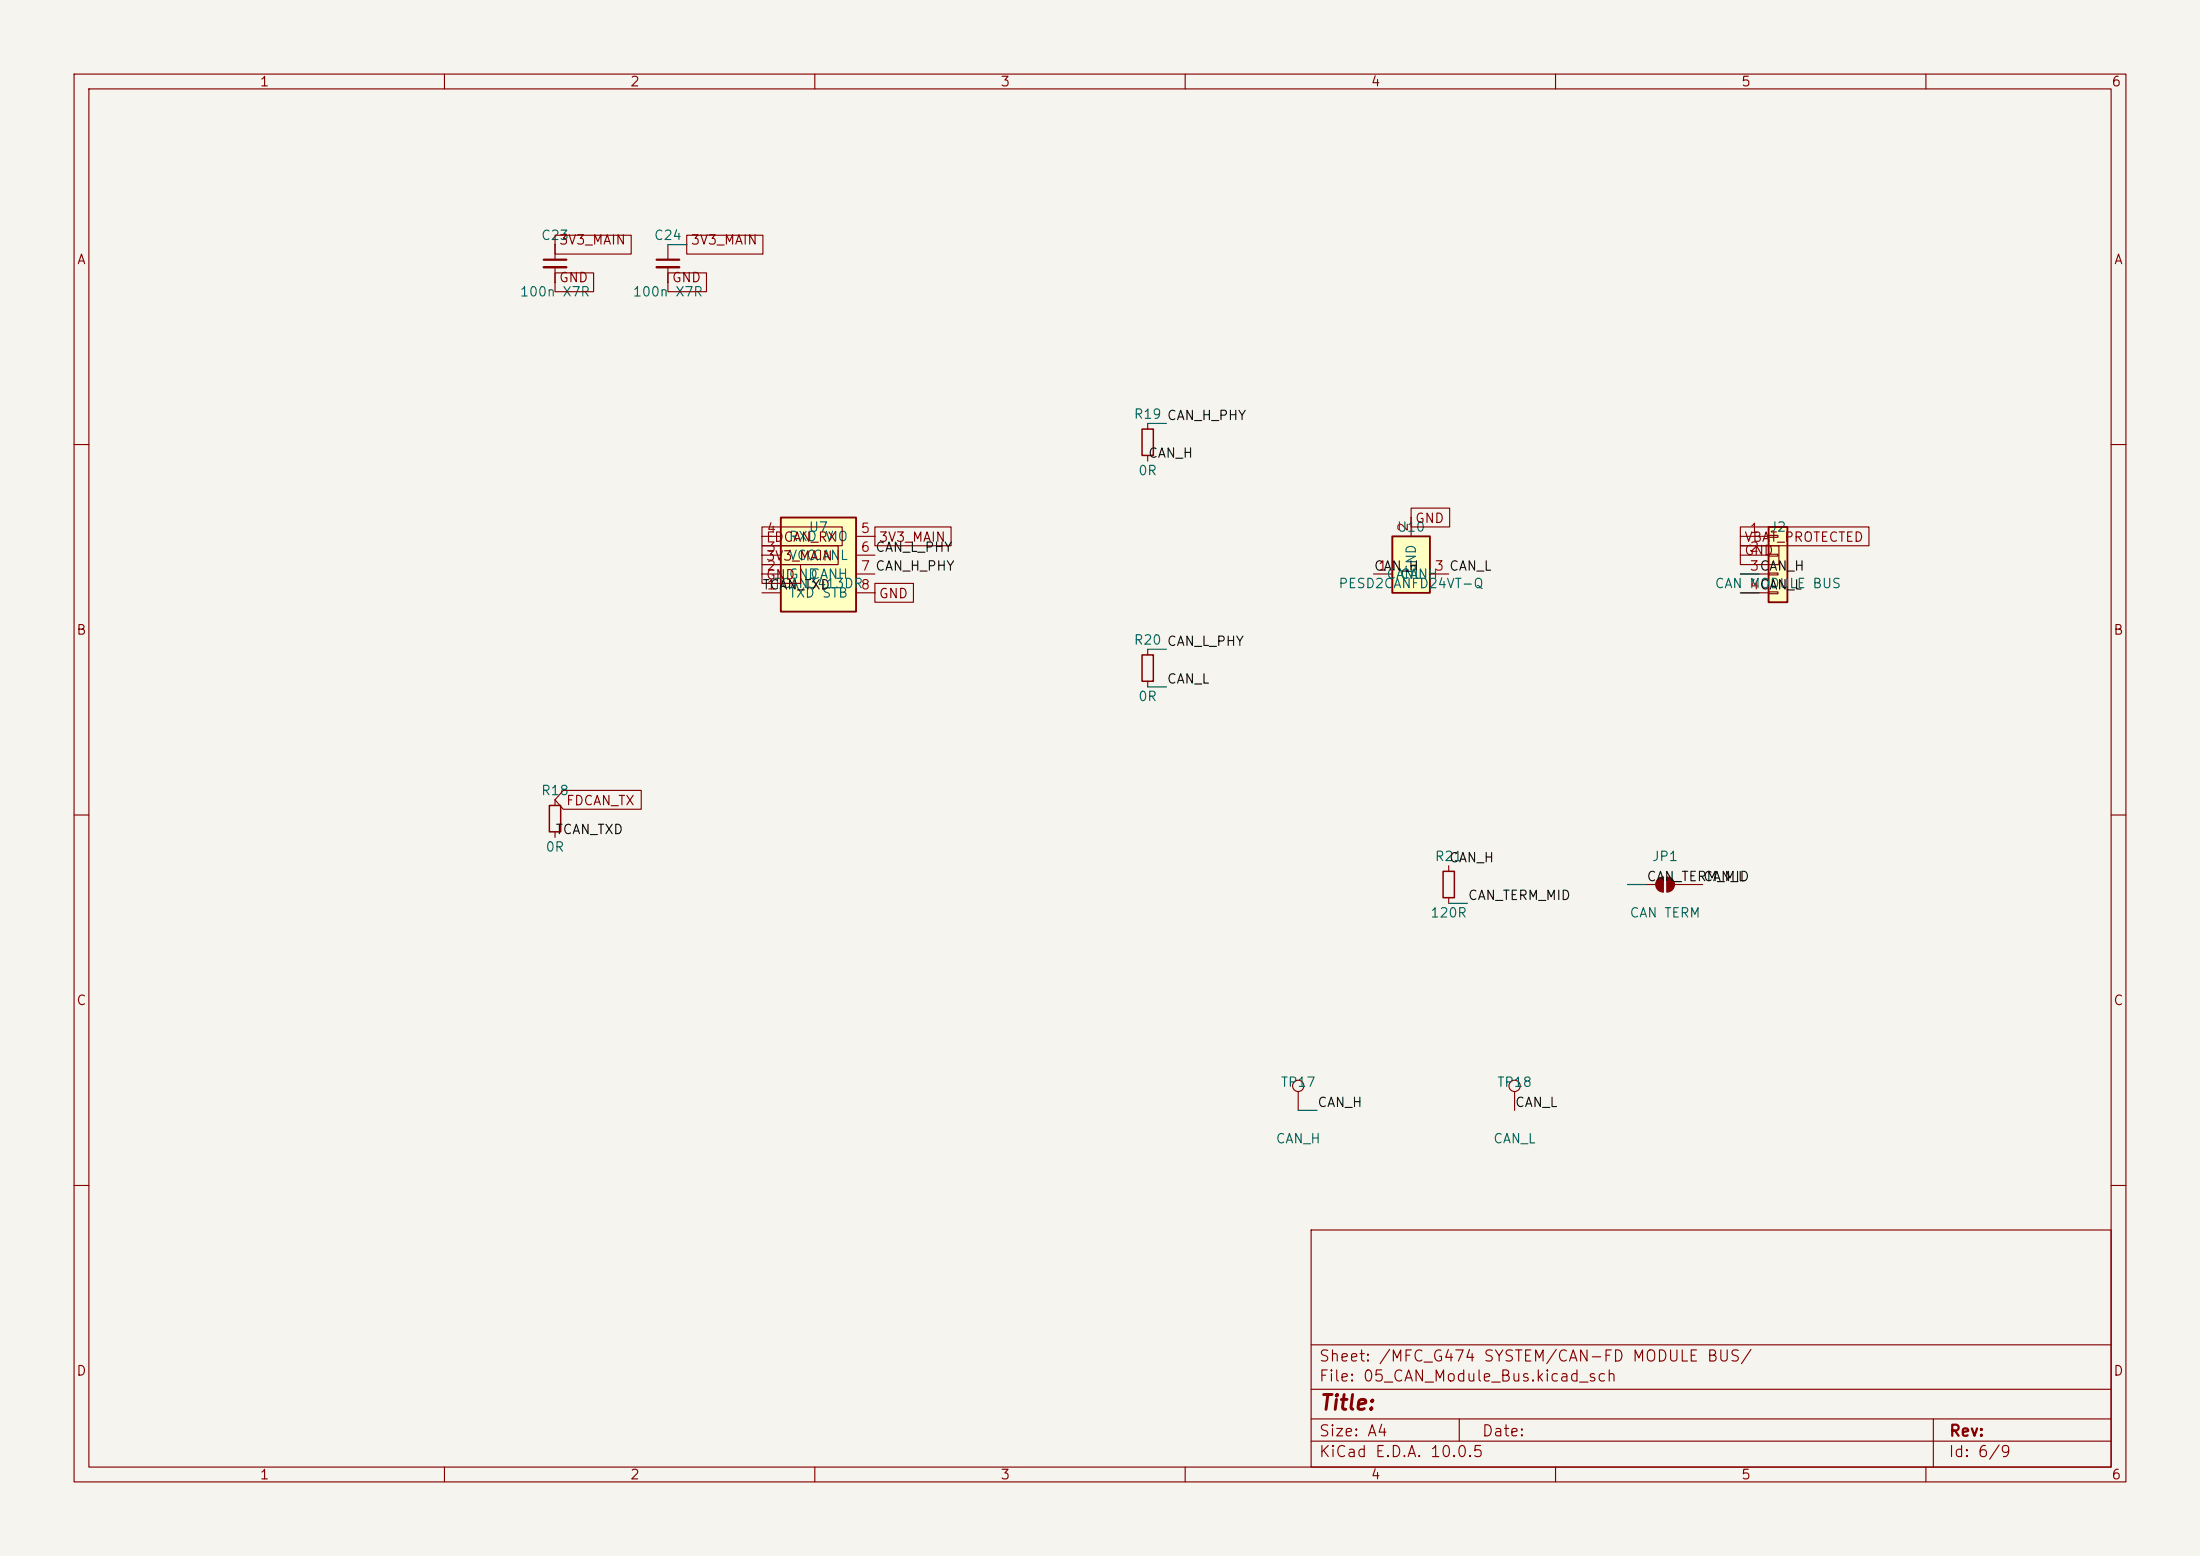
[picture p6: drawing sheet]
<svg xmlns="http://www.w3.org/2000/svg" width="297mm" height="210mm" viewBox="0 0 297 210" stroke-linecap="round" stroke-linejoin="round" font-family="sans-serif">
<path d="M0 0h297v210h-297z" fill="#f5f4ef" stroke="#f5f4ef" stroke-width=".14"/>
<g fill="none" stroke="#840000" stroke-width=".15">
<path d="M10 10h277v190h-277zM12 12h273v186h-273zM60 10v2M110 10v2M160 10v2M210 10v2M260 10v2M10 60h2M285 60h2M154.9 87.6v.8M154.9 91.9v.8M10 110h2"/>
<path d="M285 110h2M10 160h2M177 166h108v32h-108zM285 160h2M60 198v2M110 198v2M160 198v2M177 194.5h108M177 191.5h108M177 187.5h108M177 181.5h108M197 191.5v3"/>
<path d="M210 198v2M260 198v2M261 191.5v6.5"/>
</g>
<path d="M154.2 88.4h1.5v3.5h-1.5z" fill="none" stroke="#840000" stroke-width=".2"/>
<path d="M188 72.4h5v7.6h-5z" fill="#ffffc2"/>
<path d="M188 72.4h5v7.6h-5z" fill="none" stroke="#840000" stroke-width=".25"/>
<path d="M185.4 77.5h2.6M190.5 69.9v2.5M193 77.5h2.6M195.6 116.8v.8M195.6 121.2v.7" fill="none" stroke="#840000" stroke-width=".15"/>
<path d="M194.8 117.6h1.5v3.6h-1.5z" fill="none" stroke="#840000" stroke-width=".2"/>
<path d="M105.4 69.9h10.2v12.7h-10.2z" fill="#ffffc2"/>
<path d="M105.4 69.9h10.2v12.7h-10.2z" fill="none" stroke="#840000" stroke-width=".25"/>
<g fill="none" stroke="#840000" stroke-width=".15">
<path d="M74.9 33v2.1M74.9 36.1v2M90.2 33v2.1M90.2 36.1v2M154.9 57.2v.7M102.9 77.5h2.5M102.9 74.9h2.5M102.9 72.4h2.5M115.6 77.5h2.5M115.6 74.9h2.5M115.6 72.4h2.5M154.9 61.5v.7"/>
<path d="M102.9 80h2.5M115.6 80h2.5M74.9 108v.7M74.9 112.3v.7M204.5 147.3v2.6"/>
<circle cx="204.5" cy="146.6" r=".76"/>
</g>
<path d="M73.4 35.1h3.1M88.6 35.1h3.1" fill="none" stroke="#840000" stroke-width=".3"/>
<path d="M73.4 36.1h3.1M88.6 36.1h3.1" fill="none" stroke="#840000" stroke-width=".33"/>
<path d="M154.2 57.9h1.5v3.6h-1.5zM74.2 108.7h1.5v3.6h-1.5z" fill="none" stroke="#840000" stroke-width=".2"/>
<path d="M238.8 71.1h2.5v10.2h-2.5z" fill="#ffffc2"/>
<path d="M238.8 71.1h2.5v10.2h-2.5z" fill="none" stroke="#840000" stroke-width=".25"/>
<g fill="none" stroke="#840000" stroke-width=".15">
<path d="M74.9 36.8h5.2v2.6h-5.2zM74.9 31.7h10.3v2.6h-10.3zM90.2 36.8h5.2v2.6h-5.2zM92.7 31.7h10.3v2.6h-10.3zM102.9 73.7h10.3v2.5h-10.3zM102.9 76.2h5.2v2.5h-5.2zM102.9 71.1h10.8v2.6h-10.8zM118.1 78.7h5.2v2.6h-5.2zM118.1 71.1h10.3v2.6h-10.3zM190.5 68.6h5.2v2.5h-5.2zM234.9 73.7h5.3v2.5h-5.3zM234.9 71.1h17.4v2.6h-17.4z"/>
<path d="M234.9 72.4h3.9M234.9 74.9h3.9M234.9 77.5h3.9M238.8 72.3h1.2v.2h-1.2zM238.8 74.8h1.2v.3h-1.2zM238.8 77.3h1.2v.3h-1.2zM238.8 79.9h1.2v.2h-1.2zM234.9 80h3.9M76 106.7h10.6v2.5h-10.6l-1.1-1.2zM219.7 119.4h3.8M224.5 118.4v2M225 118.4v2"/>
<path d="M226.1 119.4h3.8M175.3 147.3v2.6"/>
<circle cx="175.3" cy="146.6" r=".76"/>
</g>
<g fill="#840000" stroke="#840000" stroke-width=".15">
<path d="M223.8 118.7l.4-.3h.3v2a1.02 1.02 0 0 1-.9-.6 1.02 1.02 0 0 1 .2-1.1z"/>
<path d="M225 118.4a1.02 1.02 0 0 1 1.1 1 1.02 1.02 0 0 1-1.1 1z"/>
</g>
<path d="M90.2 33h2.5M154.9 57.2h2.6M234.9 77.5h2.6M154.9 92.7h2.6M154.9 87.6h2.6M234.9 80h2.6M219.7 119.4h2.5M195.6 121.9h2.5M175.3 149.9h2.5" fill="none" stroke="#009600" stroke-width=".15"/>
<text font-size="2" fill="#840000" x="178" y="190.8">Title:</text>
<g font-size="1.5" fill="#840000">
<text x="178" y="184.1">Sheet: /MFC_G474 SYSTEM/CAN-FD MODULE BUS/</text>
<text x="178" y="186.8">File: 05_CAN_Module_Bus.kicad_sch</text>
<text x="178" y="197">KiCad E.D.A. 10.0.5</text>
<text x="178" y="194.2">Size: A4</text>
<text x="200" y="194.2">Date:</text>
<text x="263" y="197">Id: 6/9</text>
<text x="263" y="194.2">Rev:</text>
</g>
<g font-size="1.3" fill="#840000">
<text x="35" y="12">1</text>
<text x="85" y="12">2</text>
<text x="135" y="12">3</text>
<text x="185" y="12">4</text>
<text x="235" y="12">5</text>
<text x="285" y="12">6</text>
<text x="10.3" y="36">A</text>
<text x="75.4" y="33.3">3V3_MAIN</text>
<text x="93.2" y="33.3">3V3_MAIN</text>
<text x="285.3" y="36">A</text>
<text x="75.4" y="38.4">GND</text>
<text x="90.6" y="38.4">GND</text>
<text x="190.9" y="70.9">GND</text>
<text x="103.3" y="76">3V3_MAIN</text>
<text x="103.3" y="73.4">FDCAN_RX</text>
<text x="118.6" y="73.4">3V3_MAIN</text>
<text x="235.4" y="75.2">GND</text>
<text x="235.4" y="73.4">VBAT_PROTECTED</text>
<text x="103.3" y="78.5">GND</text>
<text x="118.6" y="81.1">GND</text>
<text x="10.2" y="86">B</text>
<text x="285.2" y="86">B</text>
<text x="76.3" y="109">FDCAN_TX</text>
<text x="10.2" y="136">C</text>
<text x="285.2" y="136">C</text>
<text x="10.2" y="186">D</text>
<text x="285.2" y="186">D</text>
<text x="35" y="200">1</text>
<text x="85" y="200">2</text>
<text x="135" y="200">3</text>
<text x="185" y="200">4</text>
<text x="235" y="200">5</text>
<text x="285" y="200">6</text>
</g>
<g font-size="1.3" fill="#006464">
<text x="73" y="32.7">C23</text>
<text x="88.2" y="32.7">C24</text>
<text x="70.1" y="40.3">100n X7R</text>
<text x="85.3" y="40.3">100n X7R</text>
<text x="153" y="56.8">R19 CAN_H_PHY</text>
<text x="153.6" y="64.5">0R</text>
<text x="106.4" y="75.9">VCC</text>
<text x="106.4" y="73.4">RXD</text>
<text x="109.1" y="72.1">U7</text>
<text x="109.6" y="75.9">CANL</text>
<text x="111.3" y="73.4">VIO</text>
<text x="188.5" y="72.1">U10</text>
<text x="191.5" y="77.5" transform="rotate(-90 191.5 77.5)">GND</text>
<text x="238.8" y="72.1">J2</text>
<text x="106.4" y="81">TXD STB</text>
<text x="106.4" y="78.4">GND</text>
<text x="109.3" y="78.4">CANH</text>
<text x="180.6" y="79.7">PESD2CANFD24VT-Q</text>
<text x="187.1" y="78.4">CANL</text>
<text x="188.9" y="78.4">CANH</text>
<text x="231.4" y="79.7">CAN MODULE BUS</text>
<text x="153" y="87.3">R20 CAN_L_PHY</text>
<text x="153.6" y="94.9">0R</text>
<text x="73" y="107.6">R18</text>
<text x="73.6" y="115.3">0R</text>
<text x="193.6" y="116.5">R21</text>
<text x="222.9" y="116.5">JP1</text>
<text x="193" y="124.2">120R</text>
<text x="219.9" y="124.2">CAN TERM</text>
<text x="172.8" y="147">TP17</text>
<text x="202" y="147">TP18</text>
<text x="172.1" y="154.6">CAN_H</text>
<text x="201.5" y="154.6">CAN_L</text>
</g>
<g font-size="1.3" fill="#0f0f0f">
<text x="154.9" y="62.1">CAN_H</text>
<text x="185.4" y="77.3">CAN_H</text>
<text x="102.8" y="79.9">TCAN_TXD</text>
<text x="157.5" y="92.6">CAN_L</text>
<text x="74.9" y="112.9">TCAN_TXD</text>
<text x="195.6" y="116.7">CAN_H</text>
<text x="222.2" y="119.3">CAN_TERM_MID</text>
<text x="229.8" y="119.3">CAN_L</text>
<text x="198.1" y="121.8">CAN_TERM_MID</text>
<text x="177.8" y="149.7">CAN_H</text>
<text x="204.4" y="149.7">CAN_L</text>
</g>
<g font-size="1.3" fill="#a90000">
<text x="190.4" y="71.9" transform="rotate(-90 190.4 71.9)">2</text>
<text x="103.4" y="77.3">2</text>
<text x="103.4" y="74.8">3</text>
<text x="103.4" y="72.3">4</text>
<text x="116.1" y="72.3">5</text>
<text x="116.1" y="74.8">6 CAN_L_PHY</text>
<text x="116.1" y="77.3">7 CAN_H_PHY</text>
<text x="186" y="77.3">1</text>
<text x="193.6" y="77.3">3 CAN_L</text>
<text x="236.1" y="72.3">1</text>
<text x="236.1" y="74.8">2</text>
<text x="236.1" y="77.3">3CAN_H</text>
<text x="103.4" y="79.9">1TCAN3413DR8</text>
<text x="236.1" y="79.9">4CAN_L</text>
</g>
</svg>
